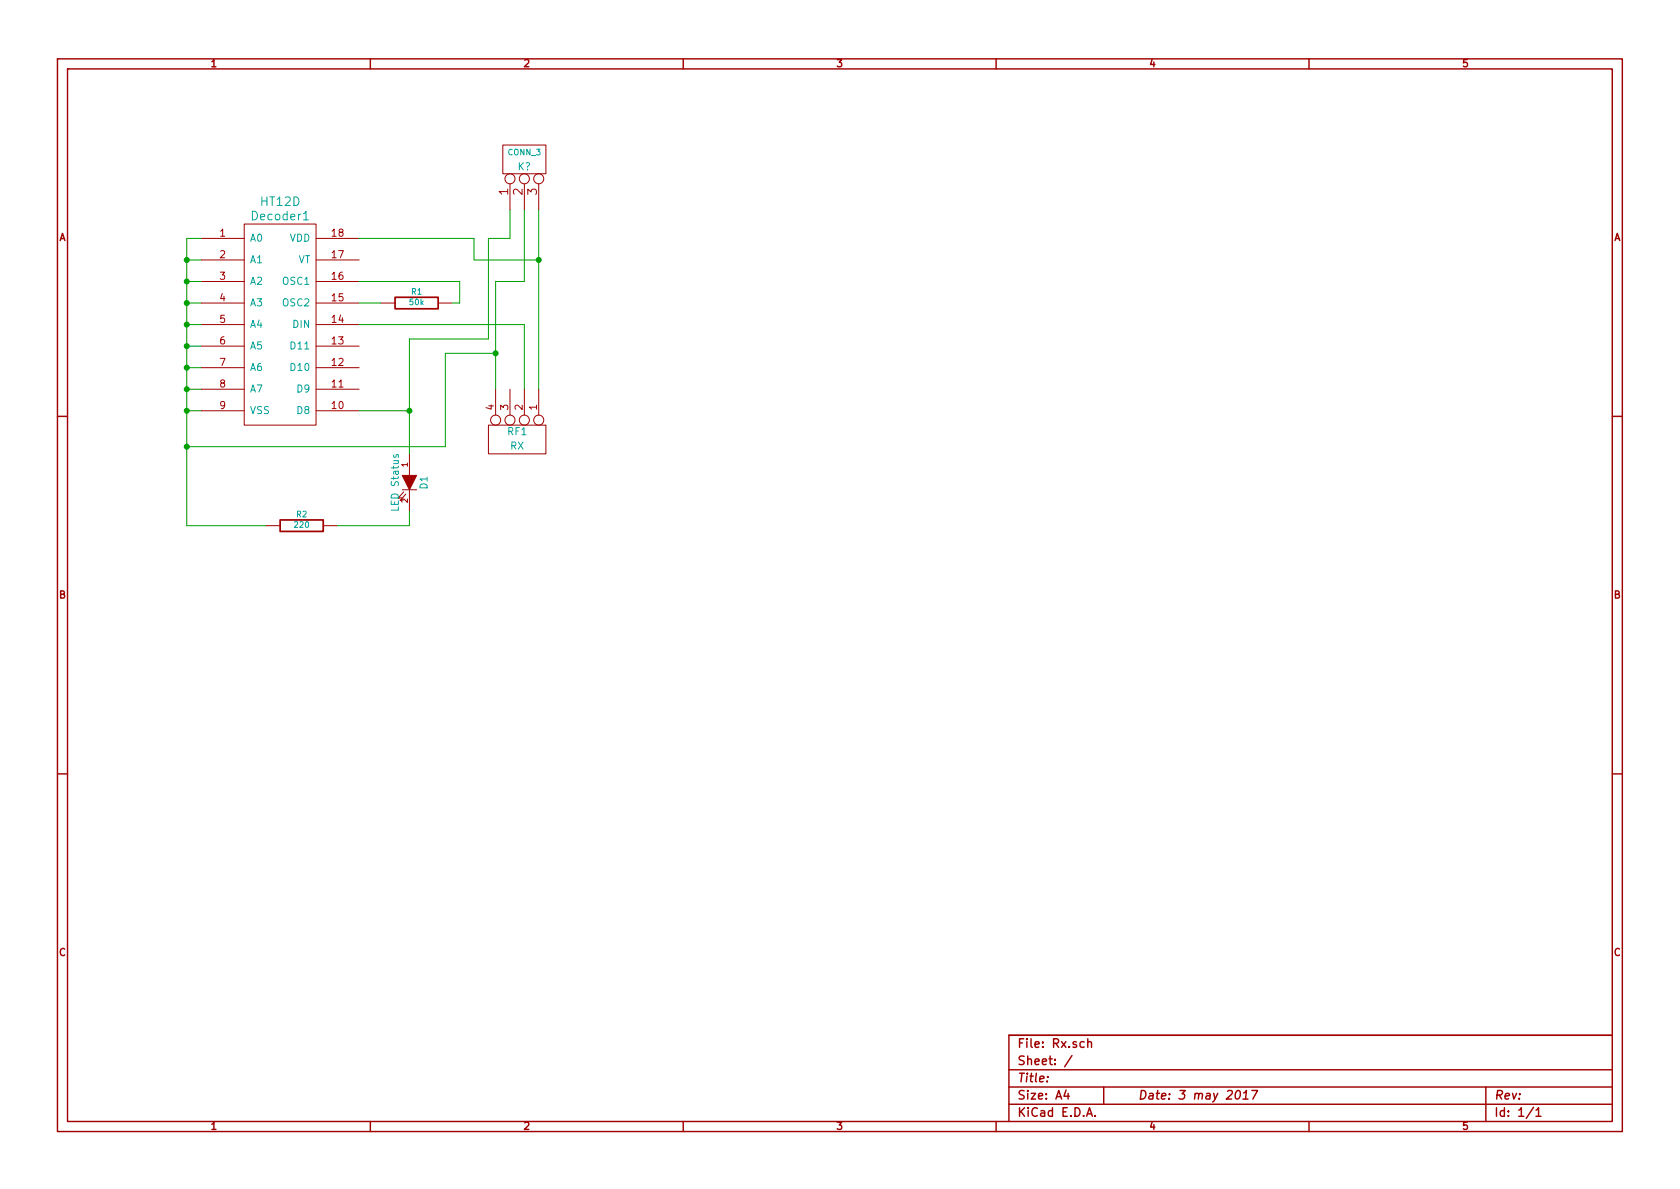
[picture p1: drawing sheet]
<svg xmlns="http://www.w3.org/2000/svg" width="297mm" height="210mm" viewBox="0 0 297 210" stroke-linecap="round" stroke-linejoin="round" font-family="sans-serif">
<g fill="none" stroke="#a00000" stroke-width=".25">
<path d="M10.2 10.4h276.6v189.7h-276.6zM11.9 12.2h273.2v186.1h-273.2zM65.5 10.4v1.8M120.8 10.4v1.8M176.1 10.4v1.8M231.4 10.4v1.8M10.2 73.6h1.7M285.1 73.6h1.7M10.2 136.8h1.7M285.1 136.8h1.7M65.5 198.3v1.8M120.8 198.3v1.8"/>
<path d="M176.1 198.3v1.8M178.4 189.2h106.7M178.4 195.3h106.7M178.4 192.2h106.7M185.2 190.4v.1M188.5 192.8l-.4 1h1M188.8 193.3v1.1M189.5 186.7l-1.3 1.9M191.7 184.3a.48 .48 0 0 0-.7 0v.8l.3 .1 .4-.1M192.1 197.4l.5-1.5 .5 1.5M192.3 197h.7M192.3 184.3h.1a.36 .36 0 0 1 .6 .1v.8"/>
<path d="M192.3 183.7v1.5M193.6 197.3v.1M195.1 192.2v3.1M218.6 193l.4-.2a.88 .88 0 0 1-.3 1.6l-.3-.3a1.19 1.19 0 0 1 .2-1.1zM219.8 194.4h.8M219.9 193.3l.5-.5-.2 1.6M221.3 192.8h1.1l-.9 1.6M231.4 198.3v1.8M262.7 192.2v6.1M271.1 195.8l-1.3 2M271.6 196.3l.4-.4v1.5M271.6 197.4h.9"/>
<path d="M285.1 183.1h-106.7v15.2"/>
</g>
<g fill="none" stroke="#a00000" stroke-width=".18">
<path d="M43.2 39.6h12.7v35.6h-12.7zM88.9 25.6h7.6v5.1h-7.6zM90.2 32.5v4.6M92.7 32.5v4.6M95.2 32.5v4.6M35.6 42.2h7.6M35.6 46h7.6M35.6 49.8h7.6M35.6 53.6h7.6M35.6 57.4h7.6M55.9 42.2h7.6M55.9 46h7.6"/>
<path d="M55.9 49.8h7.6M55.9 53.6h7.6M55.9 57.4h7.6M67.3 53.6h2.5M77.5 53.6h2.5M35.6 61.2h7.6M35.6 65h7.6M35.6 68.8h7.6M35.6 72.6h7.6M55.9 61.2h7.6M55.9 65h7.6M55.9 68.8h7.6"/>
<path d="M55.9 72.6h7.6M86.4 75.2h10.1v5.1h-10.1zM87.6 68.8v4.6M90.2 68.8v4.6M92.7 68.8v4.6M95.2 68.8v4.6M47 93h2.5M57.1 93h2.6M71.1 86.6h2.6M71.4 87l-1 1.1 .6-.1M71.8 87.4l-1.1 1.1 .7-.1M72.4 80.3v3.8"/>
<path d="M72.4 86.6v3.8"/>
<circle cx="90.2" cy="31.6" r=".89"/>
<circle cx="92.7" cy="31.6" r=".89"/>
<circle cx="95.2" cy="31.6" r=".89"/>
<circle cx="87.6" cy="74.3" r=".89"/>
<circle cx="90.2" cy="74.3" r=".89"/>
<circle cx="92.7" cy="74.3" r=".89"/>
<circle cx="95.2" cy="74.3" r=".89"/>
</g>
<path d="M53.6 38.9h.9M69.6 80.4v.3l.2 .2 .2-.1 .1-.4h.3v.5" fill="none" stroke="#00a0a0" stroke-width=".18"/>
<path d="M69.8 52.6h7.7v2h-7.7zM49.5 91.9h7.6v2.1h-7.6z" fill="none" stroke="#a00000" stroke-width=".3"/>
<g fill="none" stroke="#00a000" stroke-width=".18">
<path d="M90.2 37.1v5.1h-3.8v17.7h-14v20.4M92.7 37.1v12.7h-5.1v19M95.2 37.1v31.7M33 46h2.6M33 49.8h2.6M33 53.6h2.6M33 57.4h2.6M35.6 42.2h-2.6v50.8h14M63.5 42.2h20.3v3.8h11.4M63.5 49.8h17.8v3.8h-1.3M63.5 53.6h3.8M63.5 57.4h29.2v11.4"/>
<path d="M33 61.2h2.6M33 65h2.6M33 68.8h2.6M33 72.6h2.6M63.5 72.6h8.9M87.6 62.5h-8.9v16.5h-45.7M72.4 90.4v2.6h-12.7"/>
</g>
<g fill="#00a000" stroke="#00a000" stroke-width=".25">
<circle cx="33" cy="46" r=".41"/>
<circle cx="33" cy="49.8" r=".41"/>
<circle cx="33" cy="53.6" r=".41"/>
<circle cx="33" cy="57.4" r=".41"/>
<circle cx="33" cy="61.2" r=".41"/>
<circle cx="33" cy="65" r=".41"/>
<circle cx="33" cy="68.8" r=".41"/>
<circle cx="87.6" cy="62.5" r=".41"/>
<circle cx="33" cy="72.6" r=".41"/>
<circle cx="95.2" cy="46" r=".41"/>
<circle cx="33" cy="79" r=".41"/>
<circle cx="72.4" cy="72.6" r=".41"/>
</g>
<path d="M71.1 84.1h2.6l-1.3 2.5z" fill="#a00000" stroke="#a00000" stroke-width=".18"/>
<g font-size="2.1" fill="#a00000">
<text x="89.9" y="34.5" transform="rotate(-90 89.9 34.5)">1</text>
<text x="92.5" y="34.5" transform="rotate(-90 92.5 34.5)">2</text>
<text x="95" y="34.5" transform="rotate(-90 95 34.5)">3</text>
<text x="179.9" y="185.4">File: Rx.sch</text>
<text x="179.9" y="191.5">Title:</text>
<text x="179.9" y="188.4">Sheet: /</text>
<text x="179.9" y="197.6">KiCad E.D.A.</text>
<text x="179.9" y="194.5">Size: A4</text>
<text x="201.2" y="194.5">Date: 3 may 2017</text>
<text x="264.2" y="194.5">Rev:</text>
<text x="264.2" y="197.6">Id: 1/1</text>
</g>
<g font-size="2.1" fill="#00a0a0">
<text x="44.7" y="39">Decoder1</text>
<text x="46.2" y="36.5">HT12D</text>
</g>
<g font-size="1.8" fill="#a00000">
<text x="37.3" y="11.9">1</text>
<text x="92.7" y="11.9">2</text>
<text x="148" y="11.9">3</text>
<text x="203.3" y="11.9">4</text>
<text x="258.6" y="11.9">5</text>
<text x="38.9" y="41.9">1</text>
<text x="58.7" y="41.9">18</text>
<text x="10.4" y="42.7">A</text>
<text x="38.9" y="45.7">2</text>
<text x="58.7" y="45.7">17</text>
<text x="285.3" y="42.7">A</text>
<text x="38.9" y="49.5">3</text>
<text x="38.9" y="53.3">4</text>
<text x="58.7" y="53.3">15</text>
<text x="58.7" y="49.5">16</text>
<text x="38.9" y="57.1">5</text>
<text x="58.7" y="57.1">14</text>
<text x="38.9" y="61">6</text>
<text x="38.9" y="64.8">7</text>
<text x="58.7" y="64.8">12</text>
<text x="58.7" y="61">13</text>
<text x="38.9" y="68.6">8</text>
<text x="58.7" y="68.6">11</text>
<text x="38.9" y="72.4">9</text>
<text x="58.7" y="72.4">10</text>
<text x="87.4" y="72.5" transform="rotate(-90 87.4 72.5)">4</text>
<text x="89.9" y="72.5" transform="rotate(-90 89.9 72.5)">3</text>
<text x="92.5" y="72.5" transform="rotate(-90 92.5 72.5)">2</text>
<text x="95" y="72.5" transform="rotate(-90 95 72.5)">1</text>
<text x="10.4" y="105.9">B</text>
<text x="285.3" y="105.9">B</text>
<text x="10.4" y="169.1">C</text>
<text x="285.3" y="169.1">C</text>
<text x="37.3" y="199.8">1</text>
<text x="92.7" y="199.8">2</text>
<text x="148" y="199.8">3</text>
<text x="203.3" y="199.8">4</text>
<text x="258.6" y="199.8">5</text>
</g>
<g font-size="1.8" fill="#00a0a0">
<text x="91.5" y="30.2">K?</text>
<text x="44.2" y="42.8">A0</text>
<text x="44.2" y="46.6">A1</text>
<text x="51.1" y="42.8">VDD</text>
<text x="52.6" y="46.6">VT</text>
<text x="44.2" y="50.4">A2</text>
<text x="50" y="50.4">OSC1</text>
<text x="44.2" y="54.2">A3</text>
<text x="44.2" y="58">A4</text>
<text x="50" y="54.2">OSC2</text>
<text x="51.8" y="58">DIN</text>
<text x="44.2" y="61.8">A5</text>
<text x="44.2" y="65.7">A6</text>
<text x="51.6" y="65.7">D10</text>
<text x="51.6" y="61.8">D11</text>
<text x="44.2" y="69.5">A7</text>
<text x="52.6" y="69.5">D9</text>
<text x="44.2" y="73.3">VSS</text>
<text x="52.6" y="73.3">D8</text>
<text x="89.8" y="77">RF1</text>
<text x="90.2" y="79.5">RX</text>
<text x="75.6" y="86.5" transform="rotate(-90 75.6 86.5)">D1</text>
<text x="70.6" y="90" transform="rotate(-90 70.6 90)">LED Status</text>
</g>
<g font-size="1.4" fill="#00a0a0">
<text x="89.8" y="27.5">CONN_3</text>
<text x="72.5" y="54">50k</text>
<text x="72.8" y="52.1">R1</text>
<text x="52.1" y="93.4">220</text>
<text x="52.5" y="91.5">R2</text>
</g>
<g font-size="1.4" fill="#a00000">
<text x="72.1" y="82.5" transform="rotate(-90 72.1 82.5)">1</text>
<text x="72.1" y="88.9" transform="rotate(-90 72.1 88.9)">2</text>
</g>
</svg>
